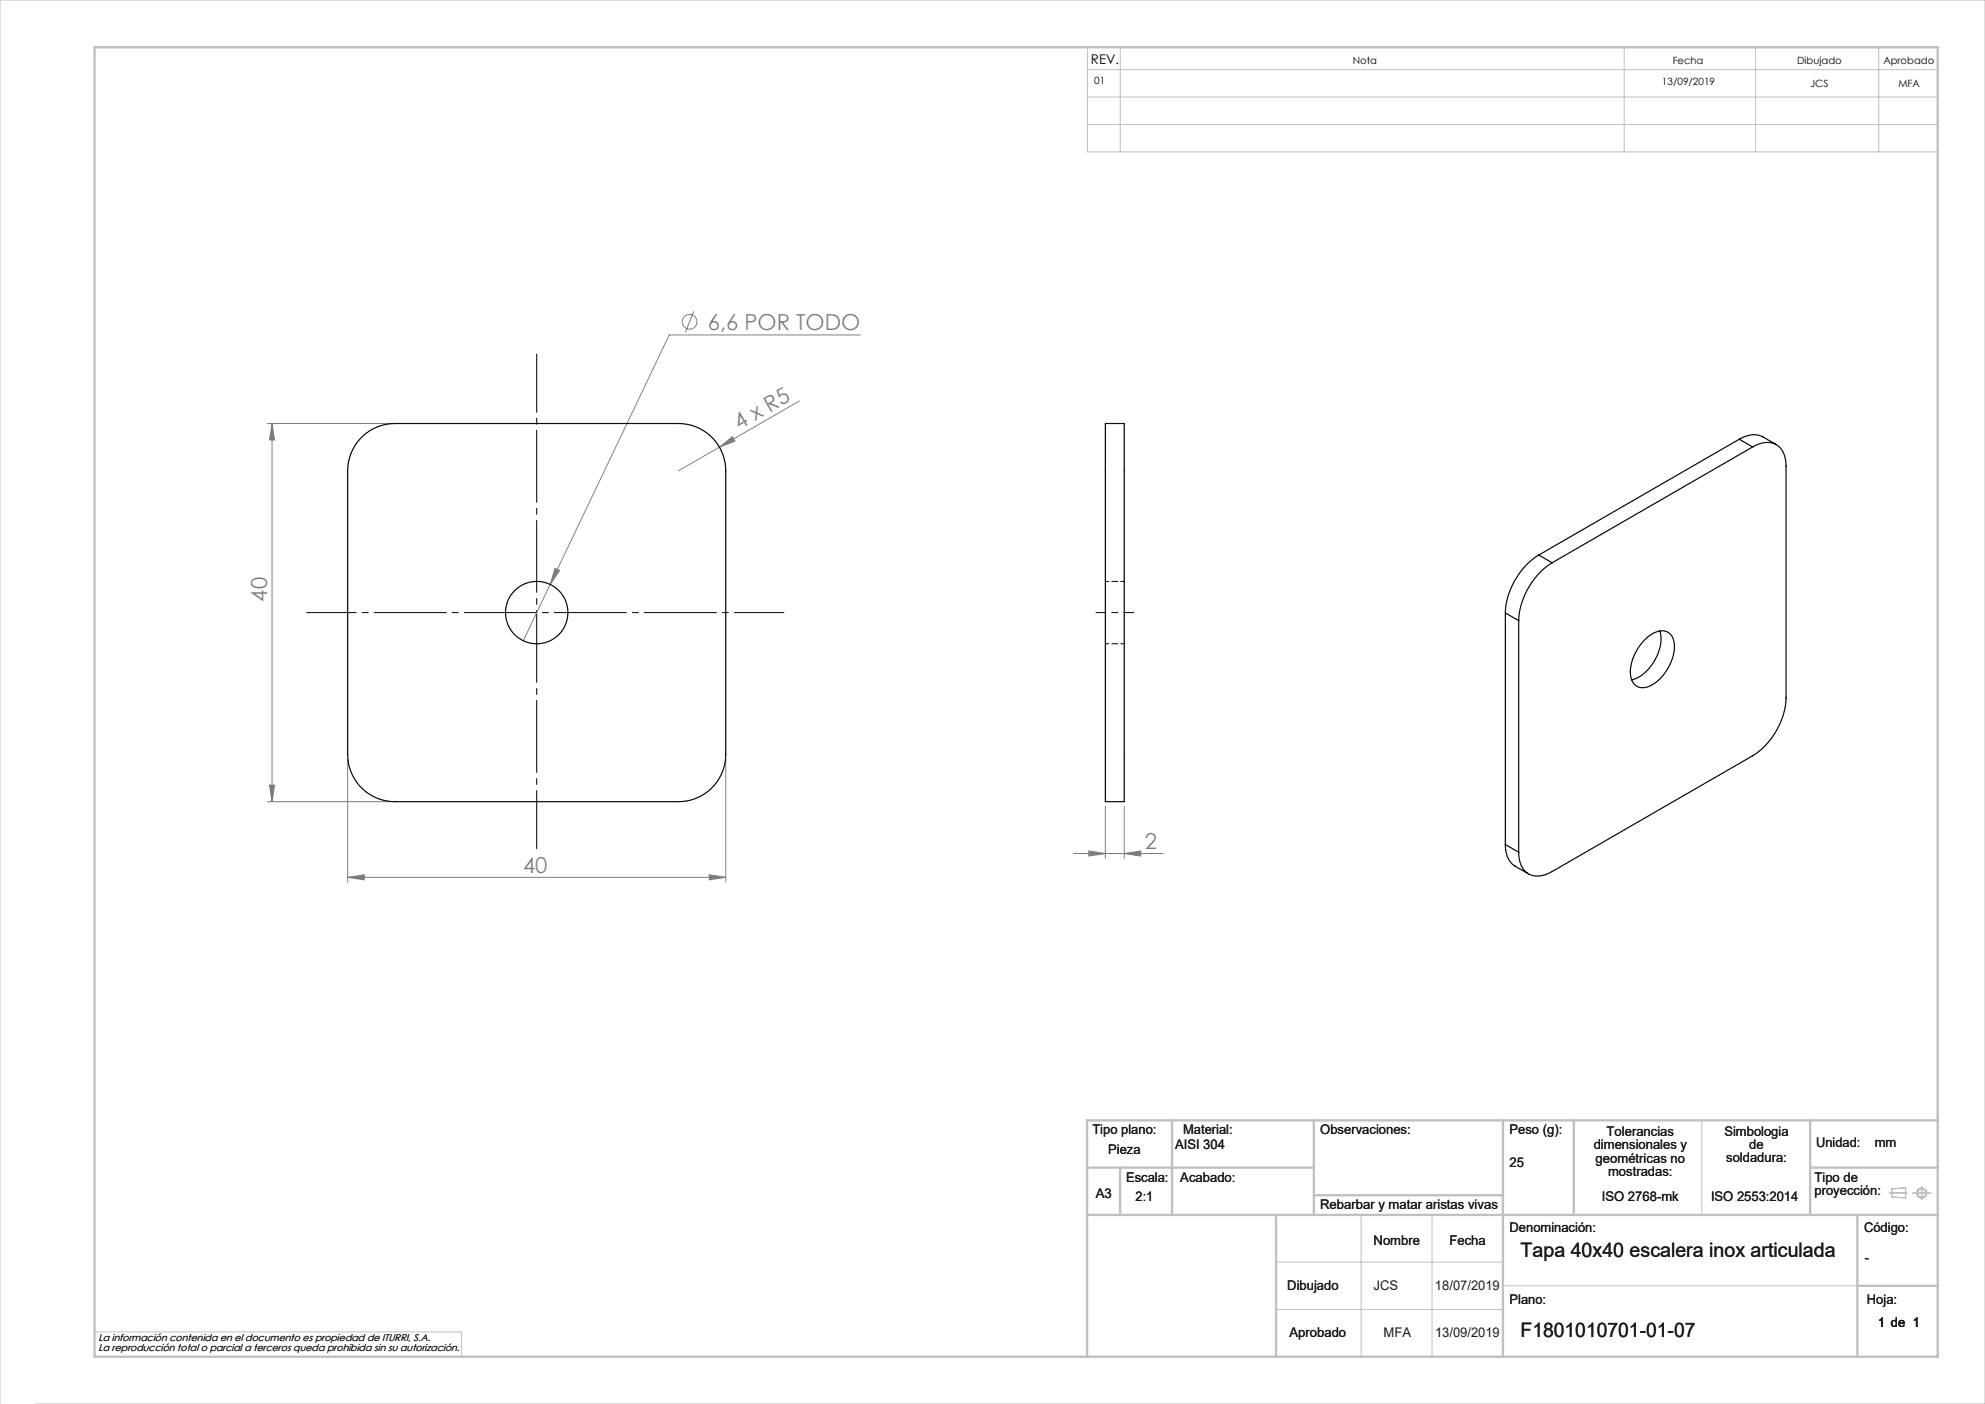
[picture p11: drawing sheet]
<svg xmlns="http://www.w3.org/2000/svg" width="420mm" height="297mm" viewBox="0 0 420 297" stroke-linecap="round" stroke-linejoin="round" font-family="sans-serif">
<g fill="none" stroke="#c0c0c0" stroke-width=".21">
<path d="M230.1 10h179.9v22.1h-179.9zM230.1 14.7h179.9M237 10v22.1M343.7 10v22.1M371.5 10v22.1M397.5 10v22.1M230.1 20.5h179.9M230.1 26.3h179.9M360.1 237v20M288 257v30M303 257v30M399.7 252.3h3.8"/>
<path d="M400.3 251.5l2.9-.2v2.1l-2.9-.2zM404.6 252.4h4M406.6 251v2.8M270 267h48M270 277h48M318 272h75M7.5 297h412.5v-297h-420v297M20 281.8h77.6v5.2"/>
<circle cx="406.6" cy="252.4" r="1.07"/>
<circle cx="406.6" cy="252.4" r=".86"/>
</g>
<g fill="none" stroke="#c0c0c0" stroke-width=".5">
<path d="M20 10h390v277h-390zM248 237v20M278 237v20M318 237v50M333 237v20M383 237v20M410 237h-180v50M230 257h180M230 247h48M237 247v10M270 257v30M278 252.8h40"/>
<path d="M383 247h27M393 257v30M393 272h17"/>
</g>
<g fill="none" stroke="#808080" stroke-width=".21">
<path d="M146.8 65.9l-1.8 4.4M182 70.9h-40.4l-30.9 64.6M56.6 89.6h26M57.6 89.6l.5 3.5h-1.1zM57.6 89.6v80M152.2 94.6l2.8-2.2 .5 .9zM152.2 94.6l-8.6 5M169.1 84.8l-16.9 9.8M117.4 120.2l1 .5-2 2.9zM56.6 169.6h26M57 166.1h1.1l-.5 3.5zM73.6 160.6v26"/>
<path d="M153.6 160.6v26M233.9 170.6v11M237.9 170.6v11M73.6 185.6l3.5-.5v1zM73.6 185.6h80M150.1 185.1l3.5 .5-3.5 .5zM227.1 180.6h19M230.4 180l3.5 .6-3.5 .5zM237.9 180.6l3.5-.6v1.1z"/>
<circle cx="145.9" cy="68.1" r="1.56"/>
</g>
<path d="M239.9 129.6h-8" fill="none" stroke="#000" stroke-width=".21" stroke-dasharray="15.2 1.3 1.3 1.3" stroke-dashoffset="13.1"/>
<path d="M113.6 179.5v-104.6" fill="none" stroke="#000" stroke-width=".21" stroke-dasharray="15.2 1.3 1.3 1.3" stroke-dashoffset="2.9"/>
<path d="M64.9 129.6h101" fill="none" stroke="#000" stroke-width=".21" stroke-dasharray="15.2 1.3 1.3 1.3" stroke-dashoffset="4.8"/>
<g fill="#808080">
<path d="M117.4 120.2l1 .5-2 2.9z"/>
<path d="M152.2 94.6l2.8-2.2 .5 .9z"/>
<path d="M150.1 185.1l3.5 .5-3.5 .5zM73.6 185.6l3.5-.5v1zM237.9 180.6l3.5-.6v1.1zM230.4 180l3.5 .6-3.5 .5z"/>
<path d="M57.6 89.6l.5 3.5h-1.1zM57 166.1h1.1l-.5 3.5z"/>
</g>
<g fill="none" stroke="#000" stroke-width=".25">
<path d="M76.8 92.2a10 10 0 0 1 6.8-2.6h60a10 10 0 0 1 10 10v60a10 10 0 0 1-10 10h-60a10 10 0 0 1-10-10v-60a10 10 0 0 1 3.2-7.4zM233.9 89.6h4v80h-4zM368 92.9a5.1 5.1 0 0 1 5-.5l2.8 1.7M368 92.9l2.8 1.7M368 92.9l-42.4 24.5M370.8 94.6a4.5 4.5 0 0 1 6 .3l.8 1.7 .3 2v49a15.6 15.6 0 0 1-7.1 12.3l-42.4 24.5a4.5 4.5 0 0 1-6-.4l-.8-1.6-.3-2.1M370.8 94.6l-42.4 24.4M325.6 117.4a15.6 15.6 0 0 0-7.1 12.3M325.6 117.4l2.8 1.6M328.4 119a15.6 15.6 0 0 0-7.1 12.3M318.5 129.7l2.8 1.6M318.5 129.7v49"/>
<path d="M321.3 131.3v49M347.9 135.4a4.7 4.7 0 0 1 4.7-1.8 3.7 3.7 0 0 1 1.6 4.4 9.7 9.7 0 0 1-5.8 7.4 2.6 2.6 0 0 1-3.4-2.7 10 10 0 0 1 2.9-7.3zM351.2 133.5a8.9 8.9 0 0 1-2.7 8.3l-1.5 1.3-1.8 .7M318.5 178.7a5.1 5.1 0 0 0 2.1 4.5l2.8 1.7M318.5 178.7l2.8 1.6"/>
<circle cx="113.6" cy="129.6" r="6.6"/>
</g>
<path d="M233.9 136.2h4M237.9 123h-4" fill="none" stroke="#000" stroke-width=".21" stroke-dasharray="1.3 .6" stroke-dashoffset=".5"/>
<g font-size="4.7" fill="#808080">
<text x="149.8" y="69.8">6,6 POR TODO</text>
<text x="156.4" y="91" transform="rotate(-30 156.4 91)">4 x R5</text>
<text x="56.5" y="127.3" transform="rotate(-90 56.5 127.3)">40</text>
<text x="242.2" y="179.5">2</text>
<text x="110.7" y="184.6">40</text>
</g>
<g font-size="4.2" fill="#191924">
<text x="321.7" y="265.9">Tapa 40x40 escalera inox articulada</text>
<text x="321.7" y="282.8">F1801010701-01-07</text>
</g>
<text font-size="2.8" x="230.8" y="13.6">REV.</text>
<g font-size="2.8" fill="#191924">
<text x="231.1" y="239.9">Tipo plano:</text>
<text x="250.3" y="239.9">Material:</text>
<text x="279.3" y="239.9">Observaciones:</text>
<text x="319.4" y="239.9">Peso (g):</text>
<text x="234.5" y="244.1">Pieza</text>
<text x="248.6" y="243">AISI 304</text>
<text x="337.2" y="243.1">dimensionales y</text>
<text x="337.6" y="246">geométricas no</text>
<text x="339.9" y="240.3">Tolerancias</text>
<text x="364.9" y="240.2">Simbologia</text>
<text x="365.3" y="245.9">soldadura:</text>
<text x="370.1" y="243">de</text>
<text x="384.2" y="242.7">Unidad:</text>
<text x="396.7" y="242.7">mm</text>
<text x="238.3" y="250">Escala:</text>
<text x="249.7" y="250">Acabado:</text>
<text x="319.4" y="246.9">25</text>
<text x="340.2" y="248.8">mostradas:</text>
<text x="383.9" y="250">Tipo de</text>
<text x="231.9" y="253.4">A3</text>
<text x="240.3" y="254">2:1</text>
<text x="279.3" y="255.7">Rebarbar y matar aristas vivas</text>
<text x="338.9" y="254">ISO 2768-mk</text>
<text x="362" y="254">ISO 2553:2014</text>
<text x="383.9" y="252.8">proyección:</text>
<text x="290.6" y="263.3">Nombre</text>
<text x="306.7" y="263.3">Fecha</text>
<text x="319.4" y="260.6">Denominación:</text>
<text x="394.4" y="260.6">Código:</text>
<text x="394.6" y="266.9">-</text>
<text x="272.4" y="273">Dibujado</text>
<text x="290.6" y="273">JCS</text>
<text x="303.6" y="273">18/07/2019</text>
<text x="319.4" y="275.8">Plano:</text>
<text x="395" y="275.8">Hoja:</text>
<text x="397.4" y="280.6">1 de 1</text>
<text x="272.8" y="282.8">Aprobado</text>
<text x="292.7" y="282.8">MFA</text>
<text x="303.6" y="282.8">13/09/2019</text>
</g>
<g font-size="2.1">
<text x="231.5" y="17.8">01</text>
<text x="286.2" y="13.6">Nota</text>
<text x="353.9" y="13.6">Fecha</text>
<text x="380.3" y="13.6">Dibujado</text>
<text x="398.5" y="13.6">Aprobado</text>
<text x="351.7" y="18">13/09/2019</text>
<text x="383.1" y="18.3">JCS</text>
<text x="401.7" y="18.3">MFA</text>
</g>
<g font-size="2.1" fill="#191924">
<text x="20.8" y="283.7">La información contenida en el documento es propiedad de ITURRI, S.A.</text>
<text x="20.8" y="285.7">La reproducción total o parcial a terceros queda prohibida sin su autorización.</text>
</g>
</svg>
